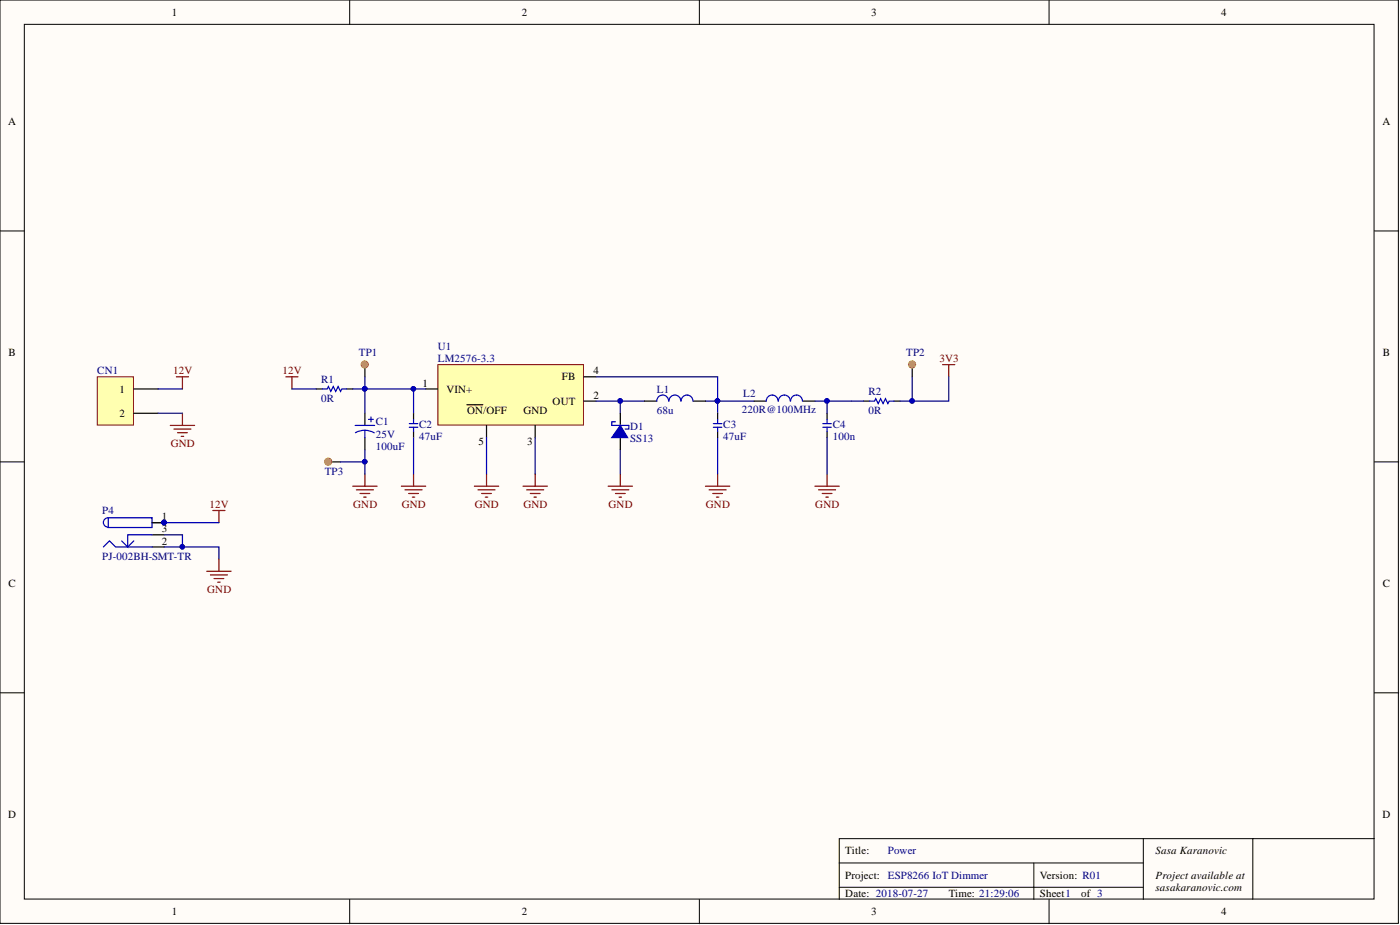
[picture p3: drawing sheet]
<svg xmlns="http://www.w3.org/2000/svg" width="292mm" height="193mm" viewBox="0 0 292 193" stroke-linecap="round" stroke-linejoin="round" font-family="sans-serif">
<g fill="#fffcf8" stroke="#000" stroke-width=".21">
<path d="M0 0h291.8v192.6h-291.8z"/>
<path d="M5.1 5.1h281.6v182.5h-281.6z"/>
</g>
<g fill="none" stroke="#000" stroke-width=".21">
<path d="M73 0v5.1M145.9 0v5.1M218.9 0v5.1M0 48.2h5.1M286.8 48.2h5M0 96.4h5.1M286.8 96.4h5M0 144.5h5.1M286.8 144.5h5M238.5 175v12.6M261.4 175h-86.3v12.6M286.8 175h-25.4v12.6"/>
<path d="M73 187.6v5.1M145.9 187.6v5.1M175.1 180h63.4M175.1 185.1h63.4M215.7 180v7.6M218.9 187.6v5.1"/>
</g>
<path d="M91.4 76.1h30.3v12.6h-30.3z" fill="#ffffb0" stroke="#800000" stroke-width=".21"/>
<path d="M121.8 78.6h2.5M88.8 81.1h2.6M97.4 84.4h3.3M101.5 88.8v2.5M111.7 88.8v2.5M121.8 83.7h2.5M129.4 86.2v2.6M129.4 91.3v2.5M157.3 83.7h2.6M167.5 83.7h2.5" fill="none" stroke="#000" stroke-width=".25"/>
<g fill="none" stroke="#800000" stroke-width=".25">
<path d="M59.6 78.6h2.6M60.9 78.6v2.5M196.7 76.1h2.5M197.9 76.1v2.5M111.7 98.9v2.5M129.4 98.9v2.5M149.7 98.9v2.5M109.1 101.4h5.1M109.9 102.2h3.5M110.6 102.9h2.1M111.4 103.7h.5M126.9 101.4h5.1"/>
<path d="M127.6 102.2h3.6M128.4 102.9h2M129.2 103.7h.5M147.2 101.4h5.1M147.9 102.2h3.6M148.7 102.9h2M149.5 103.7h.5"/>
</g>
<path d="M124.3 78.6h25.4v5.1h7.6M124.3 83.7h5.1v2.5M129.4 93.8v5.1M129.4 83.7h5.1M147.2 83.7h2.5v2.5M149.7 91.3v7.6" fill="none" stroke="#000080" stroke-width=".25"/>
<g fill="#000080" stroke="#000080" stroke-width=".21">
<circle cx="129.4" cy="83.6" r=".47"/>
<circle cx="149.7" cy="83.6" r=".47"/>
</g>
<path d="M162.3 83.7a1.23 1.23 0 0 0-1.2-1.3 1.23 1.23 0 0 0-1.2 1.3M164.9 83.7a1.23 1.23 0 0 0-1.3-1.3 1.23 1.23 0 0 0-1.2 1.3M167.4 83.7a1.23 1.23 0 0 0-1.2-1.3 1.23 1.23 0 0 0-1.2 1.3" fill="none" stroke="#00f" stroke-width=".25"/>
<path d="M129.4 88.8l1.5 2.5h-3.3z" fill="#00f"/>
<g fill="none" stroke="#00f" stroke-width=".25">
<path d="M67.2 81.1h1.1l.2-.5 .5 1.1 .5-1.1 .5 1.1 .5-1.1 .6 1.1 .2-.6h1M74.1 88.8h4.1M76.1 89.8l1.2 .2 .8 .3M76.1 89.8l-1.2 .1-.8 .4M76.1 89.8v1.5M76.9 87.5h1M77.4 87v1M85.4 88.4h1.8M85.4 89.1h1.8M86.3 87.5v.9M86.3 89.1v.9M128.4 88h-.8v.8h3.6v.7h-.8"/>
<path d="M129.4 88.8l1.5 2.5h-3.3zM139.5 83.7a1.23 1.23 0 0 0-1.2-1.3 1.23 1.23 0 0 0-1.3 1.3M142 83.7a1.23 1.23 0 0 0-1.2-1.3 1.23 1.23 0 0 0-1.2 1.3M144.6 83.7a1.23 1.23 0 0 0-1.3-1.3 1.23 1.23 0 0 0-1.2 1.3M171.7 88.4h1.8M171.7 89.1h1.8M172.6 87.5v.9M172.6 89.1v.9M181.4 83.7h1.1l.2-.5 .5 1 .5-1 .5 1 .5-1 .6 1 .2-.5h1"/>
</g>
<path d="M66 81.1h1.2M72.3 81.1h1.3M76.1 86.2v2.6M76.1 91.3v2.5M86.3 86.2v1.3M86.3 90v1.3M134.5 83.7h2.5M144.7 83.7h2.5M172.6 86.2v1.3M172.6 90v1.3M180.2 83.7h1.2M186.5 83.7h1.3" fill="none" stroke="#000" stroke-width=".25"/>
<g fill="none" stroke="#800000" stroke-width=".25">
<path d="M76.1 98.9v2.5M86.3 98.9v2.5M172.6 98.9v2.5M73.6 101.4h5.1M74.4 102.2h3.5M75.1 102.9h2M75.9 103.7h.5M83.7 101.4h5.1M84.5 102.2h3.6M85.3 102.9h2M86 103.7h.5M170 101.4h5.1"/>
<path d="M170.8 102.2h3.5M171.6 102.9h2M172.3 103.7h.5"/>
</g>
<path d="M60.9 81.1h5.1M73.6 81.1h2.5M76.1 93.8v5.1M86.3 81.1v5.1M86.3 91.3v7.6M88.8 81.1h-12.7v5.1M170 83.7h10.2M172.6 83.7v2.5M172.6 91.3v7.6" fill="none" stroke="#000080" stroke-width=".25"/>
<g fill="#000080" stroke="#000080" stroke-width=".21">
<circle cx="76.1" cy="96.3" r=".47"/>
<circle cx="76.1" cy="81.1" r=".47"/>
<circle cx="86.2" cy="81.1" r=".47"/>
<circle cx="172.5" cy="83.6" r=".47"/>
</g>
<path d="M20.3 78.6h7.5v10.1h-7.5z" fill="#ffffb0" stroke="#800000" stroke-width=".21"/>
<path d="M76.1 76.1v2.5M27.9 81.1h5.1M27.9 86.2h5.1" fill="none" stroke="#000" stroke-width=".25"/>
<circle cx="76.1" cy="76" r=".72" fill="#f1c232" stroke="#bf9000" stroke-width=".25"/>
<path d="M76.1 78.6v2.5" fill="none" stroke="#000080" stroke-width=".25"/>
<circle cx="76.1" cy="81.1" r=".47" fill="#000080" stroke="#000080" stroke-width=".21"/>
<path d="M190.3 76.1v2.5" fill="none" stroke="#000" stroke-width=".25"/>
<circle cx="190.3" cy="76" r=".72" fill="#f1c232" stroke="#bf9000" stroke-width=".25"/>
<path d="M36.8 78.6h2.5M38.1 78.6v2.5M35.5 88.8h5.1M36.3 89.5h3.5M37.1 90.3h2M37.8 91h.5M38.1 86.2v2.6" fill="none" stroke="#800000" stroke-width=".25"/>
<path d="M190.3 78.6v5.1M197.9 78.6v5.1h-10.1M33 81.1h5.1M33 86.2h5.1" fill="none" stroke="#000080" stroke-width=".25"/>
<circle cx="190.3" cy="83.6" r=".47" fill="#000080" stroke="#000080" stroke-width=".21"/>
<path d="M68.5 96.4h2.6" fill="none" stroke="#000" stroke-width=".25"/>
<circle cx="68.5" cy="96.3" r=".72" fill="#f1c232" stroke="#bf9000" stroke-width=".25"/>
<path d="M71.1 96.4h5M101.5 91.3v7.6M111.7 91.3v7.6M34.3 111.6h3.8v2.5h-3.8M34.3 109h11.4M38.1 114.1h7.6v2.5" fill="none" stroke="#000080" stroke-width=".25"/>
<g fill="#000080" stroke="#000080" stroke-width=".21">
<circle cx="76.1" cy="96.3" r=".47"/>
<circle cx="38" cy="114.1" r=".47"/>
</g>
<path d="M101.5 98.9v2.5M43.1 119.2h5.1M43.9 119.9h3.6M44.4 106.5h2.5M45.7 106.5v2.5M45.7 116.6v2.6M99 101.4h5M99.7 102.2h3.6M100.5 102.9h2M101.3 103.7h.5M44.7 120.7h2M45.4 121.5h.5" fill="none" stroke="#800000" stroke-width=".25"/>
<path d="M149.7 86.2v1.3M149.7 90v1.3M31.7 109h2.6M31.7 114.1h2.6M31.7 111.6h2.6" fill="none" stroke="#000" stroke-width=".25"/>
<path d="M148.8 88.4h1.8M148.8 89.1h1.8M149.7 87.5v.9M149.7 89.1v.9M21.6 114.1l1.2-1.3 1.3 1.3h7.6M22.6 108a.98 .98 0 0 0-1 1 .98 .98 0 0 0 1 1M22.6 108h9.1v2h-9.1zM27.9 112.8l-1.3 1.3M31.7 111.6h-5.1v2.5l-1.2-1.3" fill="none" stroke="#00f" stroke-width=".25"/>
<g font-size="2.3">
<text x="35.9" y="3.3">1</text>
<text x="108.9" y="3.3">2</text>
<text x="181.8" y="3.3">3</text>
<text x="254.8" y="3.3">4</text>
<text x="1.7" y="26.1">A</text>
<text x="288.5" y="26.1">A</text>
<text x="1.8" y="74.3">B</text>
<text x="288.5" y="74.3">B</text>
<text x="25" y="81.9">1</text>
<text x="88.1" y="80.6">1</text>
<text x="93.1" y="81.9">VIN+</text>
<text x="117.2" y="79.4">FB</text>
<text x="123.8" y="83.2">2</text>
<text x="123.8" y="78.1">4</text>
<text x="25" y="87">2</text>
<text x="97.4" y="86.5">ON/OFF</text>
<text x="109.2" y="86.5">GND</text>
<text x="115.3" y="84.4">OUT</text>
<text x="99.8" y="92.8">5</text>
<text x="110" y="92.8">3</text>
<text x="33.8" y="108.5">1</text>
<text x="33.8" y="113.6">2</text>
<text x="33.8" y="111.1">3</text>
<text x="1.8" y="122.5">C</text>
<text x="288.5" y="122.5">C</text>
<text x="1.7" y="170.6">D</text>
<text x="288.5" y="170.6">D</text>
<text x="176.4" y="178.3">Title:</text>
<text x="241.1" y="178.3">Sasa Karanovic</text>
<text x="176.4" y="183.3">Project:</text>
<text x="217" y="183.3">Version: R01</text>
<text x="241.1" y="185.9">sasakaranovic.com</text>
<text x="241.1" y="183.3">Project available at</text>
<text x="35.9" y="190.9">1</text>
<text x="108.9" y="190.9">2</text>
<text x="176.4" y="187.1">Date: 2018-07-27</text>
<text x="181.8" y="190.9">3</text>
<text x="197.9" y="187.1">Time: 21:29:06</text>
<text x="217" y="187.1">Sheet1</text>
<text x="225.6" y="187.1">of 3</text>
<text x="254.8" y="190.9">4</text>
</g>
<g font-size="2.3" fill="#000080">
<text x="74.9" y="74.3">TP1</text>
<text x="91.4" y="73">U1</text>
<text x="91.4" y="75.6">LM2576-3.3</text>
<text x="189.1" y="74.3">TP2</text>
<text x="20.3" y="78.1">CN1</text>
<text x="67" y="83.9">0R</text>
<text x="67" y="79.9">R1</text>
<text x="137" y="81.9">L1</text>
<text x="155.1" y="82.9">L2</text>
<text x="181.2" y="82.4">R2</text>
<text x="78.4" y="88.8">C1</text>
<text x="87.5" y="89.3">C2</text>
<text x="131.5" y="89.8">D1</text>
<text x="137" y="86.5">68u</text>
<text x="150.9" y="89.3">C3</text>
<text x="154.8" y="86.2">220R@100MHz</text>
<text x="173.7" y="89.3">C4</text>
<text x="181.2" y="86.5">0R</text>
<text x="78.4" y="93.8">100uF</text>
<text x="78.4" y="91.3">25V</text>
<text x="87.5" y="91.8">47uF</text>
<text x="131.5" y="92.3">SS13</text>
<text x="150.9" y="91.8">47uF</text>
<text x="173.7" y="91.8">100n</text>
<text x="67.8" y="99.1">TP3</text>
<text x="21.3" y="107.3">P4</text>
<text x="21.3" y="116.9">PJ-002BH-SMT-TR</text>
<text x="185.3" y="178.3">Power</text>
<text x="185.3" y="183.3">ESP8266 IoT Dimmer</text>
</g>
<g font-size="2.3" fill="#800000">
<text x="196" y="75.6">3V3</text>
<text x="36.1" y="78.1">12V</text>
<text x="59" y="78.1">12V</text>
<text x="35.6" y="93.3">GND</text>
<text x="43.7" y="106">12V</text>
<text x="73.7" y="106">GND</text>
<text x="83.8" y="106">GND</text>
<text x="99.1" y="106">GND</text>
<text x="109.2" y="106">GND</text>
<text x="127" y="106">GND</text>
<text x="147.3" y="106">GND</text>
<text x="170.1" y="106">GND</text>
<text x="43.2" y="123.7">GND</text>
</g>
<text font-size="1.4" fill="#000080" x="31.5" y="109.3">IP401A</text>
</svg>
